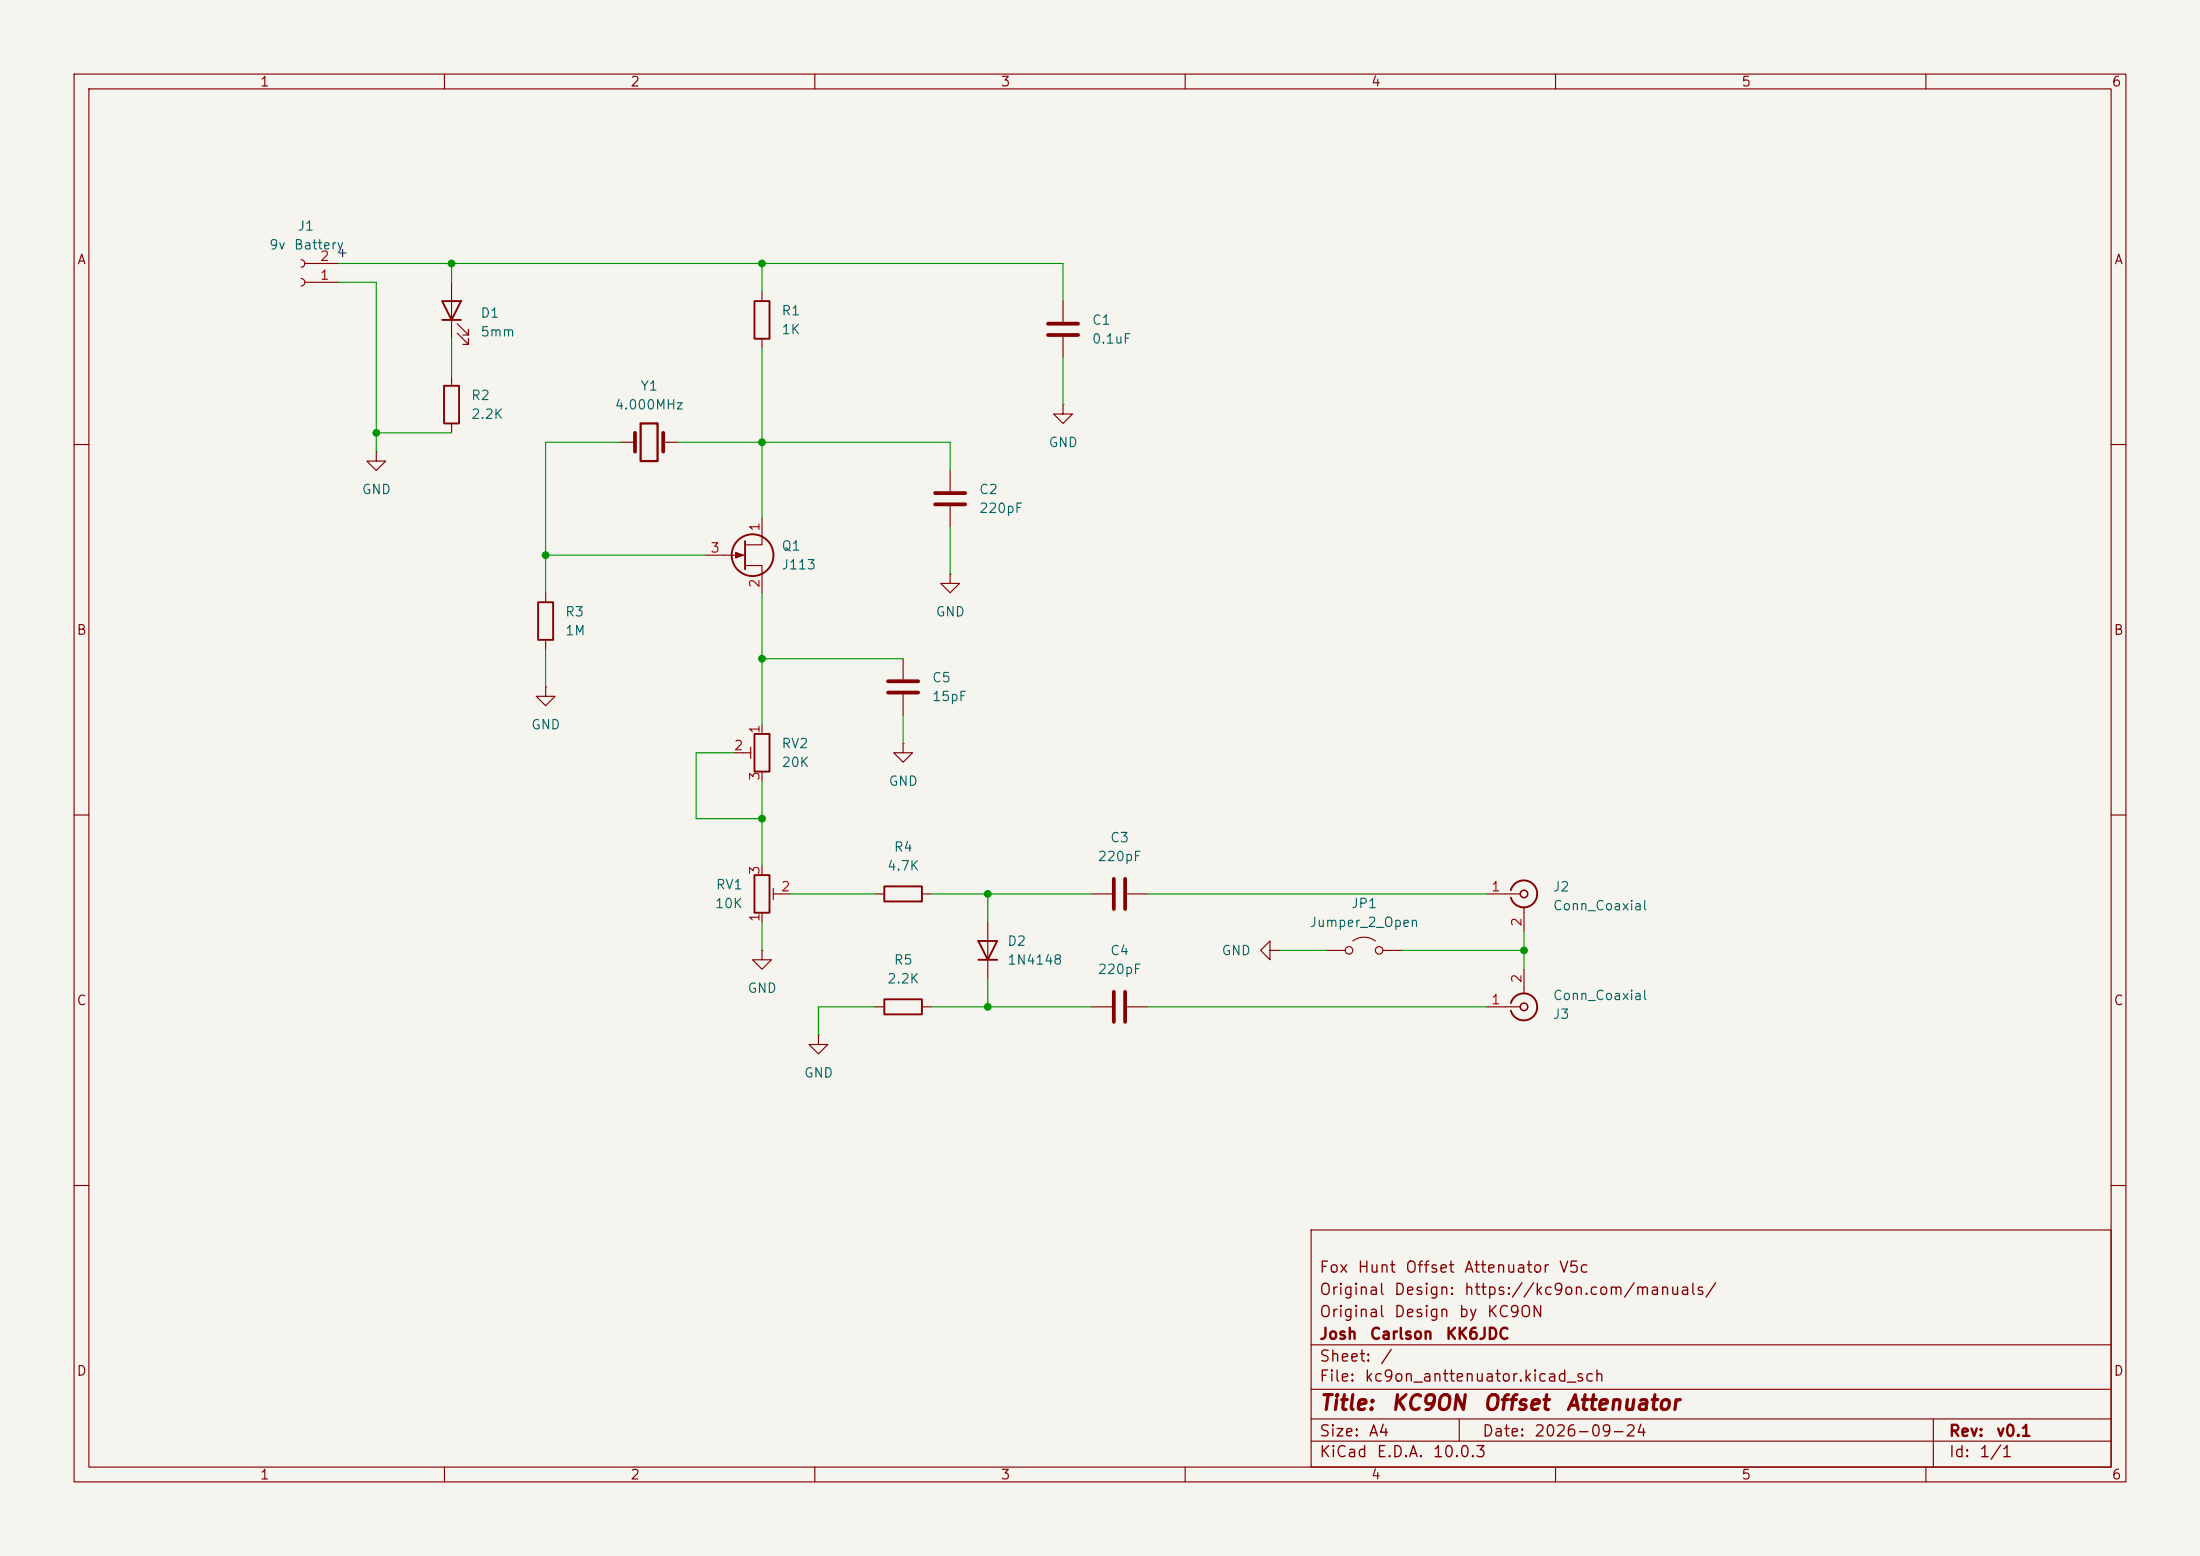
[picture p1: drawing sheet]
<svg xmlns="http://www.w3.org/2000/svg" width="297mm" height="210mm" viewBox="0 0 297 210" stroke-linecap="round" stroke-linejoin="round" font-family="sans-serif">
<path d="M0 0h297v210h-297z" fill="#f5f4ef" stroke="#f5f4ef" stroke-width=".14"/>
<g fill="none" stroke="#840000" stroke-width=".15">
<path d="M10 10h277v190h-277zM12 12h273v186h-273zM60 10v2M110 10v2M160 10v2M210 10v2M260 10v2M40.6 37.6a.51 .51 0 0 1 .5 .5 .51 .51 0 0 1-.5 .5M40.6 35.1a.51 .51 0 0 1 .5 .5 .51 .51 0 0 1-.5 .5M41.1 38.1h4.6M41.1 35.6h4.6M61 38.1v7.6"/>
<path d="M102.9 39.4v1.2M61 50.8v1.3M61 57.2v1.2M61.7 45l1.5 1.5v-.8v.8h-.7M61.7 43.7l1.5 1.5v-.7v.7h-.7M83.8 59.7h1.9M89.5 59.7h1.9M102.9 45.7v1.3M143.5 54.6v1.3h1.3l-1.3 1.3-1.3-1.3h1.3M143.5 54.6h.1M143.5 40.6v2.8M143.5 45.5v2.8"/>
<path d="M10 60h2M50.8 61v1.2h1.3l-1.3 1.3-1.3-1.3h1.3M50.8 61h.1M95.2 74.9h5.4M100.6 76.3h2.3v3.7M102.9 69.9v3.6h-2.3M128.3 77.5v1.2h1.2l-1.2 1.3-1.3-1.3h1.3M128.3 77.5h.1M128.3 63.5v2.8M128.3 68.3v2.8M285 60h2M73.7 92.7v1.3h1.2l-1.2 1.3-1.3-1.3h1.3"/>
<path d="M73.7 92.7h.1M73.7 80v1.3M73.7 86.4v1.2M102.9 97.8v1.3M121.9 88.9v2.8M121.9 93.7v2.8M10 110h2M99.1 101.6h2.2M101.3 100.8v1.6M102.9 104.1v1.3M102.9 116.8v1.3M104.4 119.9v1.5"/>
<path d="M121.9 100.3v1.3h1.3l-1.3 1.3-1.3-1.3h1.3M121.9 100.3h.1M285 110h2M102.9 128.3v1.2h1.2l-1.2 1.3-1.3-1.3h1.3M102.9 128.3h.1M102.9 123.2v1.3M104.4 120.7h2.3M110.5 139.7v1.3h1.3l-1.3 1.2-1.3-1.2h1.3M110.5 139.7h.1M118.1 135.9h1.3M118.1 120.7h1.3M124.5 135.9h1.2"/>
<path d="M124.5 120.7h1.2M133.3 124.5v7.6M147.3 135.9h2.8M147.3 120.7h2.8M152.1 135.9h2.8M152.1 120.7h2.8M171.4 128.3v-1.3l-1.2 1.3 1.2 1.2v-1.2h1.3M172.7 128.3h.1M179.1 128.3h2.5M182.6 127a2.54 2.54 0 0 1 3.1 0M186.7 128.3h2.5M200.7 135.9h4.5"/>
<path d="M200.7 120.7h4.5M205.7 122.4v3.3M205.7 130.8v3.3M10 160h2M177 166h108v32h-108zM285 160h2M60 198v2M110 198v2M160 198v2M177 194.5h108M177 191.5h108M177 187.5h108"/>
<path d="M177 181.5h108M197 191.5v3M210 198v2M260 198v2M261 191.5v6.5"/>
<circle cx="182.1" cy="128.3" r=".51"/>
<circle cx="186.2" cy="128.3" r=".51"/>
</g>
<path d="M85.7 58.4v2.6M89.5 58.4v2.6M141.5 43.7h4M141.5 45.2h4M126.2 66.5h4.1M126.2 68.1h4.1M119.9 91.9h4.1M119.9 93.5h4.1M150.4 118.6v4.1M151.9 118.6v4.1M150.4 133.9v4M151.9 133.9v4" fill="none" stroke="#840000" stroke-width=".51"/>
<g fill="none" stroke="#840000" stroke-width=".25">
<path d="M59.7 40.6h2.5l-1.2 2.6zM59.7 43.2h2.5M59.9 52.1h2.1v5.1h-2.1zM101.9 40.6h2v5.1h-2zM100.6 73v3.8M72.6 81.3h2.1v5.1h-2.1zM101.9 99.1h2v5h-2zM101.9 118.1h2v5.1h-2zM119.4 119.6h5.1v2.1h-5.1zM119.4 134.9h5.1v2h-5.1zM132.1 127h2.5l-1.3 2.5zM132.1 129.5h2.5"/>
<path d="M204 120.1a1.81 1.81 0 0 1 2.7-1 1.81 1.81 0 0 1 .1 3 1.81 1.81 0 0 1-2.8-.9M204 135.4a1.81 1.81 0 0 1 2.8-1 1.81 1.81 0 0 1-.1 3 1.81 1.81 0 0 1-2.7-1"/>
<circle cx="101.6" cy="74.9" r="2.82"/>
</g>
<path d="M99.3 74.5l1 .4-1 .4z" fill="#840000" stroke="#840000" stroke-width=".15"/>
<g fill="none" stroke="#840000" stroke-width=".2">
<circle cx="205.7" cy="120.7" r=".51"/>
<circle cx="205.7" cy="135.9" r=".51"/>
</g>
<path d="M86.5 57.2h2.3v5h-2.3z" fill="none" stroke="#840000" stroke-width=".3"/>
<g fill="none" stroke="#009600" stroke-width=".15">
<path d="M45.7 35.6h97.8v5M45.7 38.1h5.1v22.9M61 35.6v2.5M102.9 35.6v3.8M50.8 58.4h10.2M61 45.7v5.1M83.8 59.7h-10.1v20.3M91.4 59.7h36.9v3.8M102.9 47v22.9M143.5 48.3v6.3M73.7 74.9h21.5M128.3 71.1v6.4"/>
<path d="M73.7 87.6v5.1M102.9 80v17.8M102.9 88.9h19M121.9 96.5v3.8M99.1 101.6h-5.1v8.9h8.9M102.9 105.4v11.4M102.9 124.5v3.8M106.7 120.7h11.4M118.1 135.9h-7.6v3.8M125.7 135.9h21.6M125.7 120.7h21.6M133.3 120.7v3.8"/>
<path d="M133.3 132.1v3.8M154.9 135.9h45.8M154.9 120.7h45.8M172.7 128.3h6.4M189.2 128.3h16.5M205.7 125.7v5.1"/>
</g>
<g fill="#009600" stroke="#009600" stroke-width=".14">
<circle cx="133.3" cy="135.9" r=".46"/>
<circle cx="205.7" cy="128.3" r=".46"/>
<circle cx="102.9" cy="110.5" r=".46"/>
<circle cx="133.3" cy="120.7" r=".46"/>
<circle cx="102.9" cy="88.9" r=".46"/>
<circle cx="73.7" cy="74.9" r=".46"/>
<circle cx="102.9" cy="35.6" r=".46"/>
<circle cx="102.9" cy="59.7" r=".46"/>
<circle cx="61" cy="35.6" r=".46"/>
<circle cx="50.8" cy="58.4" r=".46"/>
</g>
<g font-size="2" fill="#840000">
<text x="178" y="190.8">Title:</text>
<text x="187.7" y="190.8">KC9ON</text>
<text x="200.1" y="190.8">Offset</text>
<text x="211.3" y="190.8">Attenuator</text>
</g>
<g font-size="1.5" fill="#840000">
<text x="178" y="172.2">Fox</text>
<text x="183.2" y="172.2">Hunt</text>
<text x="189.6" y="172.2">Offset</text>
<text x="197.5" y="172.2">Attenuator</text>
<text x="210.3" y="172.2">V5c</text>
<text x="178" y="178.2">Original</text>
<text x="178" y="175.2">Original</text>
<text x="188.1" y="178.2">Design</text>
<text x="188.1" y="175.2">Design:</text>
<text x="196.8" y="178.2">by</text>
<text x="197.5" y="175.2">https://kc9on.com/manuals/</text>
<text x="200.6" y="178.2">KC9ON</text>
<text x="178" y="184.2">Sheet:</text>
<text x="178" y="181.2">Josh</text>
<text x="184.8" y="181.2">Carlson</text>
<text x="186.2" y="184.2">/</text>
<text x="195.1" y="181.2">KK6JDC</text>
<text x="178" y="186.9">File:</text>
<text x="184.1" y="186.9">kc9on_anttenuator.kicad_sch</text>
<text x="178" y="197.1">KiCad</text>
<text x="178" y="194.3">Size:</text>
<text x="184.7" y="194.3">A4</text>
<text x="185.7" y="197.1">E.D.A.</text>
<text x="193.3" y="197.1">10.0.3</text>
<text x="200" y="194.3">Date:</text>
<text x="207" y="194.3">2026-09-24</text>
<text x="263" y="194.3">Rev:</text>
<text x="263" y="197.1">Id:</text>
<text x="267.1" y="197.1">1/1</text>
<text x="269.4" y="194.3">v0.1</text>
</g>
<g font-size="1.3" fill="#840000">
<text x="35" y="12">1</text>
<text x="85" y="12">2</text>
<text x="135" y="12">3</text>
<text x="185" y="12">4</text>
<text x="235" y="12">5</text>
<text x="285" y="12">6</text>
<text x="10.3" y="36">A</text>
<text x="285.3" y="36">A</text>
<text x="10.3" y="86">B</text>
<text x="285.3" y="86">B</text>
<text x="10.3" y="136">C</text>
<text x="285.3" y="136">C</text>
<text x="10.3" y="186">D</text>
<text x="285.3" y="186">D</text>
<text x="35" y="200">1</text>
<text x="85" y="200">2</text>
<text x="135" y="200">3</text>
<text x="185" y="200">4</text>
<text x="235" y="200">5</text>
<text x="285" y="200">6</text>
</g>
<g font-size="1.3" fill="#006464">
<text x="36.2" y="34">9v</text>
<text x="39.6" y="34">Battery</text>
<text x="40.1" y="31.5">J1</text>
<text x="64.8" y="43.2">D1</text>
<text x="64.8" y="45.7">5mm</text>
<text x="105.4" y="42.9">R1</text>
<text x="105.4" y="45.4">1K</text>
<text x="147.3" y="44.2">C1</text>
<text x="147.3" y="46.7">0.1uF</text>
<text x="86.4" y="53">Y1</text>
<text x="63.5" y="54.3">R2</text>
<text x="63.5" y="56.9">2.2K</text>
<text x="82.9" y="55.6">4.000MHz</text>
<text x="141.5" y="60.7">GND</text>
<text x="48.8" y="67">GND</text>
<text x="132.1" y="67">C2</text>
<text x="132.1" y="69.6">220pF</text>
<text x="105.4" y="77.2">J113</text>
<text x="105.4" y="74.6">Q1</text>
<text x="76.2" y="83.5">R3</text>
<text x="126.2" y="83.5">GND</text>
<text x="76.2" y="86.1">1M</text>
<text x="125.7" y="92.4">C5</text>
<text x="125.7" y="95">15pF</text>
<text x="71.6" y="98.8">GND</text>
<text x="105.4" y="101.3">RV2</text>
<text x="105.4" y="103.8">20K</text>
<text x="119.9" y="106.4">GND</text>
<text x="119.7" y="117.8">4.7K</text>
<text x="120.6" y="115.3">R4</text>
<text x="148.1" y="116.5">220pF</text>
<text x="149.8" y="114">C3</text>
<text x="96.4" y="122.9">10K</text>
<text x="96.5" y="120.4">RV1</text>
<text x="176.7" y="125.4">Jumper_2_Open</text>
<text x="182.3" y="122.9">JP1</text>
<text x="209.6" y="120.6">J2</text>
<text x="209.6" y="123.2">Conn_Coaxial</text>
<text x="120.6" y="130.5">R5</text>
<text x="135.9" y="128">D2</text>
<text x="135.9" y="130.5">1N4148</text>
<text x="148.1" y="131.8">220pF</text>
<text x="149.8" y="129.2">C4</text>
<text x="164.8" y="129.2">GND</text>
<text x="100.8" y="134.3">GND</text>
<text x="119.7" y="133.1">2.2K</text>
<text x="209.6" y="137.8">J3</text>
<text x="209.6" y="135.3">Conn_Coaxial</text>
<text x="108.5" y="145.8">GND</text>
</g>
<g font-size="1.3" fill="#a90000">
<text x="43.1" y="35.5">2</text>
<text x="43.1" y="38.1">1</text>
<text x="102.8" y="71.8" transform="rotate(-90 102.8 71.8)">1</text>
<text x="95.8" y="74.9">3</text>
<text x="102.8" y="79.4" transform="rotate(-90 102.8 79.4)">2</text>
<text x="99" y="101.6">2</text>
<text x="102.8" y="99.1" transform="rotate(-90 102.8 99.1)">1</text>
<text x="102.8" y="105.5" transform="rotate(-90 102.8 105.5)">3</text>
<text x="102.8" y="118.2" transform="rotate(-90 102.8 118.2)">3</text>
<text x="102.8" y="124.5" transform="rotate(-90 102.8 124.5)">1</text>
<text x="105.3" y="120.6">2</text>
<text x="201.2" y="120.6">1</text>
<text x="205.7" y="125.2" transform="rotate(-90 205.7 125.2)">2</text>
<text x="201.2" y="135.9">1</text>
<text x="205.7" y="132.8" transform="rotate(-90 205.7 132.8)">2</text>
</g>
<text font-size="1.3" fill="#0000c2" x="45.3" y="35">+</text>
</svg>
